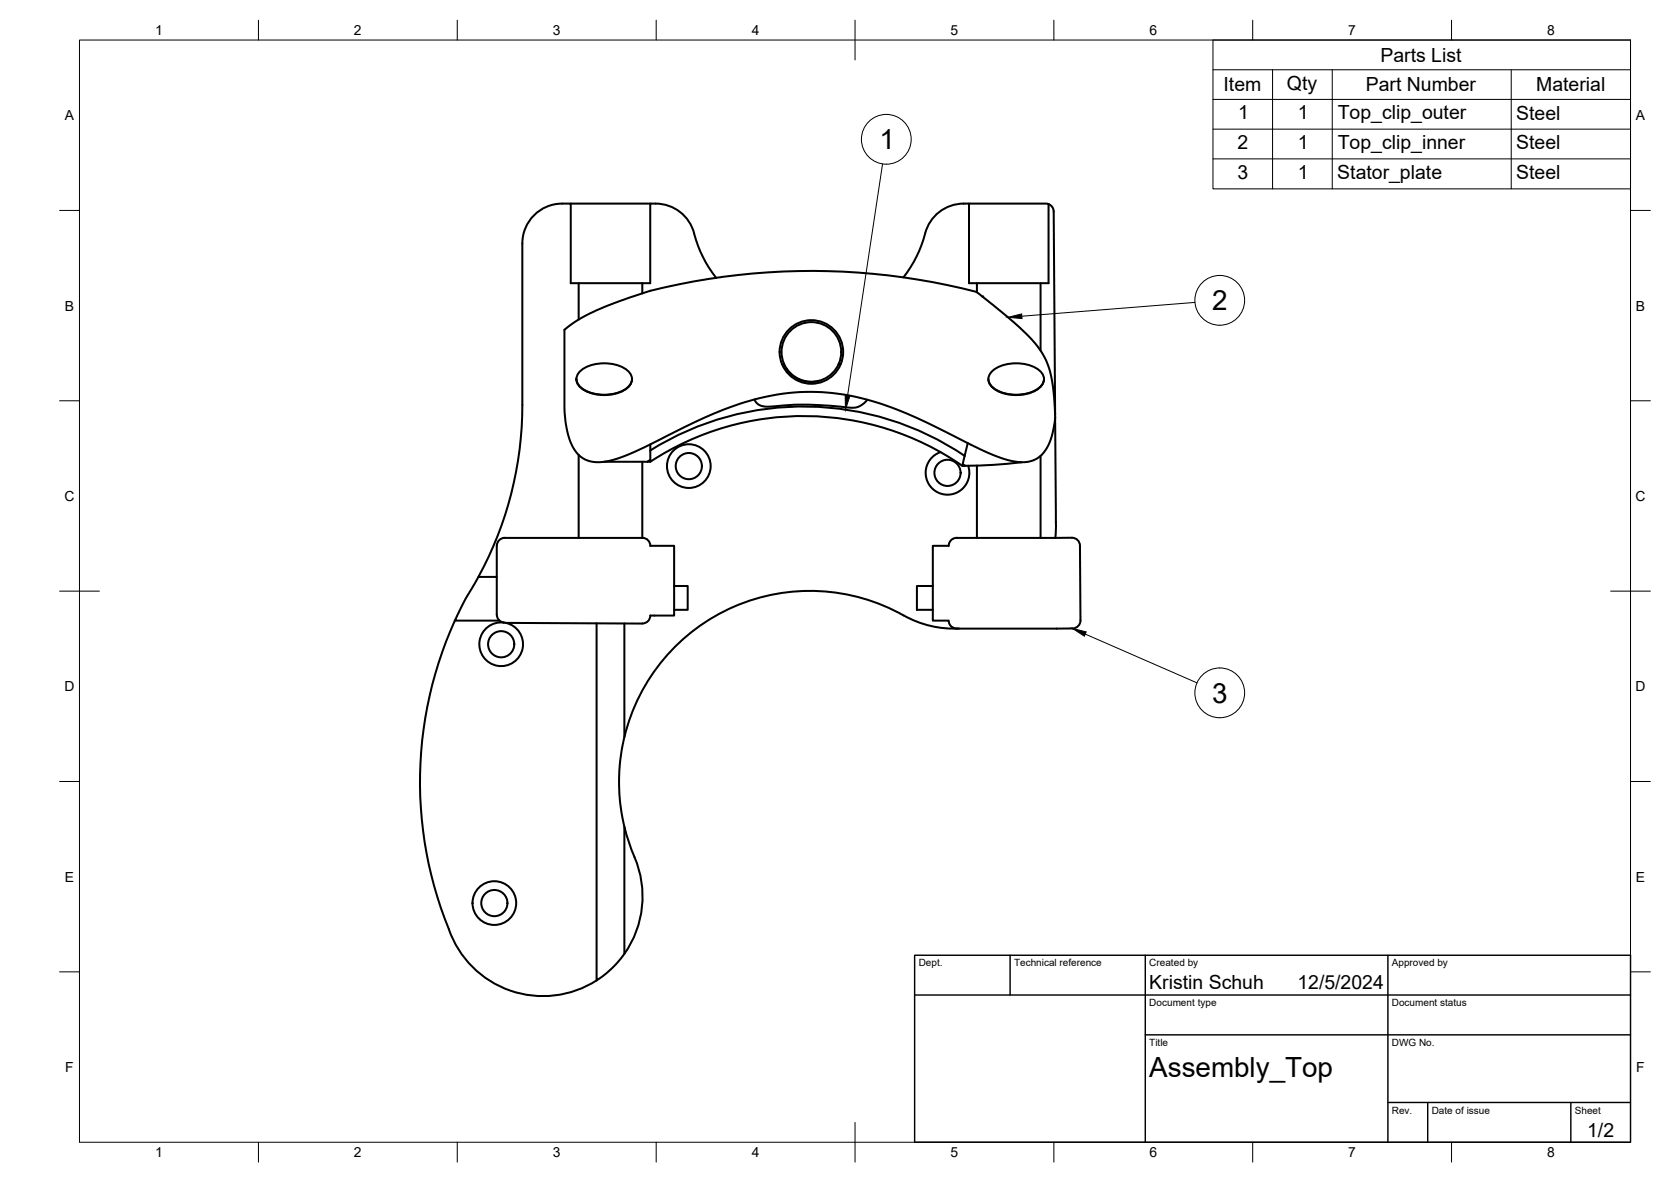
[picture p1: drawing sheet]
<svg xmlns="http://www.w3.org/2000/svg" width="420mm" height="297mm" viewBox="0 0 420 297" stroke-linecap="round" stroke-linejoin="round" font-family="sans-serif">
<!-- layer: Visible -->
<g fill="none" stroke="#000" stroke-width=".51">
<path d="M143.5 51.2h20M164.8 51.2h-1.3v20h-20v-20a10.7 10.7 0 0 0-10.4 4.3 10 10 0 0 0-1.8 5.7v40.6a89.7 89.7 0 0 1-11 43.2M164.9 51.2a10 10 0 0 1 9.6 7.5M174.5 58.7a30.7 30.7 0 0 0 5.6 11.1M242.3 51.2h1.3v20h20.1v-19.9M242.3 51.2a10.3 10.3 0 0 0-10.1 9l-1.1 2.9-1.4 2.7-2.5 3.9M243.6 51.2l20.1 .1M263.6 51.3a2 2 0 0 1 1.3 1.9l.4 51M145.5 71.2v9.1M161.5 71.2v2.5M245.6 71.2v2.3M261.6 71.2v16.9"/>
<path d="M141.9 82.9a49.1 49.1 0 0 1 15.3-7.7l1.8-.7a86.6 86.6 0 0 1 15.6-3.8 166.6 166.6 0 0 1 70.9 2.6l6.7 5.4a43.6 43.6 0 0 1 10.2 10.7 30 30 0 0 1 2.8 12.7 16.6 16.6 0 0 1-3.3 12.2 7.7 7.7 0 0 1-7.5 1.6 67.2 67.2 0 0 1-14.5-6.3 101 101 0 0 0-22.4-9.3 54.8 54.8 0 0 0-35.5 2.6 289.5 289.5 0 0 0-20.1 9.5 28 28 0 0 1-11.9 3.7 7.4 7.4 0 0 1-6.9-5.9l-.8-3.8-.4-3.2zM144.9 95.2a4 4 0 0 0 2.9 3.2 10.4 10.4 0 0 0 10.3-1.3l.7-1.2 .1-.7M145.7 93.5a10 10 0 0 1 12.4 0 2.86 2.86 0 0 1-1.2 4.6 10.3 10.3 0 0 1-11.2-1 2.54 2.54 0 0 1 0-3.6zM196.6 91.6h.5a7.5 7.5 0 0 0 9 4.1M210.8 91.5h.6M248.5 95.2a4 4 0 0 0 2.9 3.2 10.4 10.4 0 0 0 10.3-1.3l.7-1.2 .1-.7M249.3 93.5a10 10 0 0 1 12.4 0 2.86 2.86 0 0 1-1.2 4.6 10.3 10.3 0 0 1-11.2-1 2.54 2.54 0 0 1 0-3.6zM145.5 114.3v20.9M151.9 116h11.6a70.2 70.2 0 0 1 78.5 1.1M161.5 116v19.2M163.5 113.2v2.4M163.5 111.7v1.5"/>
<path d="M163.5 115.6l-.7 .4M163.5 113.2a72.5 72.5 0 0 1 79.1 1.4M189.7 100.4a3.6 3.6 0 0 0 4.1 1.8 95.8 95.8 0 0 1 20.7 .3 4.4 4.4 0 0 0 3.6-2.1M236.5 113.6a5.5 5.5 0 0 0-3.5 7 5.5 5.5 0 0 0 7 3.4 5.5 5.5 0 0 0 3.4-7M242.1 116.6l.6 .4M242.5 114.6l-.4 2.1M242.7 117.1h-.7M243.3 111.4l-.8 3.2M245.6 117v18.2M256.8 116.2a119.6 119.6 0 0 1-14.1 .9M261.6 114.6v20.6M265.3 105.1l.2 26.1"/>
<path d="M161.5 135.2h-34.6a2 2 0 0 0-2 2v17.3M161.5 135.2a1.96 1.96 0 0 1 2 2h6v17.5h-6a1.96 1.96 0 0 1-2 2l-34.4-.2M265.5 131.2l-.1 4M114.4 156a97.6 97.6 0 0 0 .3 81.6 25.1 25.1 0 0 0 35.3 8.8M124.9 145h-4.6l-3.2 5.5-2.7 5.5h11.2M124.9 154.5a2 2 0 0 0 1.8 2M126.7 156.4l.5 .1M126.7 156.4a5.5 5.5 0 0 0-5.8 7.5 5.5 5.5 0 0 0 9.3 1.6 5.5 5.5 0 0 0-3-9M150 156.6v89.8l.4-.3a24.9 24.9 0 0 0 6.6-6.4v-32a48.4 48.4 0 0 1 0-22.5v-28.5M169.5 147.3h3.4v6h-3.4M227.2 154.7a48 48 0 0 0-70.2 30.5M227.2 154.7a25.7 25.7 0 0 0 14 3.2"/>
<path d="M234.5 147.3h-4v6h4M239.6 157.7l1 .3 29.1-.1a2 2 0 0 0 2-2l-.2-18.8a2 2 0 0 0-2-2l-28.9 .1a2.02 2.02 0 0 0-2.1 2h-4v18.8h4a2.01 2.01 0 0 0 1 1.7M157 207.8l1.3 4.3a35.2 35.2 0 0 1 3.3 12.6 25 25 0 0 1-4.6 15"/>
<circle cx="204" cy="88.5" r="7.5"/>
<circle cx="204" cy="88.5" r="8"/>
<circle cx="173.2" cy="117.1" r="3.3"/>
<circle cx="173.2" cy="117.1" r="5.5"/>
<circle cx="238.2" cy="118.8" r="3.3"/>
<circle cx="126" cy="161.9" r="3.3"/>
<circle cx="124.3" cy="226.9" r="3.3"/>
<circle cx="124.3" cy="226.9" r="5.5"/>
</g>
<circle cx="247" cy="74.5" r=".25" fill="#000"/>
<!-- layer: BORDER -->
<g fill="none" stroke="#000" stroke-width=".25">
<path d="M20 10.1h390v276.9h-390zM65 5.1v5M115 5.1v5M165 5.1v5M215 5.1v10M265 5.1v5M315 5.1v5M365 5.1v5M15 52.9h5M410 52.9h5M15 100.7h5M410 100.7h5"/>
<path d="M15 148.6h10M405 148.6h10M15 196.4h5M410 196.4h5M15 244.2h5M410 244.2h5M65 287v5M115 287v5M165 287v5M215 282.1v9.9M265 287v5M315 287v5"/>
<path d="M365 287v5"/>
</g>
<!-- layer: TITLEBLOCK -->
<path d="M230 240.1h180v46.9h-180zM230 250h180M254 240.1v9.9M288 240.1v46.9M349 240.1v46.9M288 260.1h122M349 277.1h61M359 277.1v9.9M395 277.1v9.9" fill="none" stroke="#000" stroke-width=".36"/>
<!-- layer: Parts Lists -->
<path d="M305 10.1h105v37.4h-105zM305 17.5h105M320 17.5v30M335 17.5v30M380 17.5v30M305 25h105M305 32.5h105M305 39.9h105" fill="none" stroke="#000" stroke-width=".25"/>
<!-- layer: Balloons -->
<g fill="none" stroke="#000" stroke-width=".25">
<circle cx="222.9" cy="35" r="6.3"/>
<circle cx="306.7" cy="75.5" r="6.3"/>
<circle cx="306.7" cy="174.1" r="6.3"/>
</g>
<!-- layer: 0 -->
<path d="M212.5 99.4l1.2 .2-1.1 3.4zM253.4 79.7l3.5-.8 .1 1.2zM269.7 157.9l3.4 .9-.5 1.1z" fill="#000" stroke="#000" stroke-width=".25"/>
<path d="M221.9 41.2l-8.8 58.3M300.5 76l-43.6 3.5M272.9 159.3l28.1 12.3" fill="none" stroke="#000" stroke-width=".25"/>
<g font-size="7">
<text x="221.1" y="37.5">1</text>
<text x="304.8" y="78">2</text>
<text x="304.8" y="176.6">3</text>
<text x="289" y="270.6">Assembly_Top</text>
</g>
<g font-size="4.9">
<text x="347.1" y="15.5">Parts List</text>
<text x="307.7" y="23">Item</text>
<text x="323.6" y="22.5">Qty</text>
<text x="343.4" y="23">Part Number</text>
<text x="386.3" y="23">Material</text>
<text x="311.3" y="29.9">1</text>
<text x="326.3" y="29.9">1</text>
<text x="336.4" y="30">Top_clip_outer</text>
<text x="381.3" y="30">Steel</text>
<text x="311.2" y="37.4">2</text>
<text x="326.3" y="37.4">1</text>
<text x="336.4" y="37.5">Top_clip_inner</text>
<text x="381.3" y="37.5">Steel</text>
<text x="311.1" y="44.9">3</text>
<text x="326.3" y="44.9">1</text>
<text x="336.3" y="45">Stator_plate</text>
<text x="381.3" y="45">Steel</text>
<text x="289" y="248.5">Kristin Schuh</text>
<text x="326.2" y="248.5">12/5/2024</text>
<text x="399.1" y="285.7">1/2</text>
</g>
<g font-size="3.5">
<text x="39" y="8.8">1</text>
<text x="89" y="8.8">2</text>
<text x="139" y="8.8">3</text>
<text x="189" y="8.8">4</text>
<text x="239" y="8.8">5</text>
<text x="289" y="8.8">6</text>
<text x="339" y="8.8">7</text>
<text x="389" y="8.8">8</text>
<text x="16.3" y="30.2">A</text>
<text x="411.3" y="30.2">A</text>
<text x="16.3" y="78">B</text>
<text x="411.3" y="78">B</text>
<text x="16.2" y="125.9">C</text>
<text x="411.2" y="125.9">C</text>
<text x="16.2" y="173.7">D</text>
<text x="411.2" y="173.7">D</text>
<text x="16.3" y="221.6">E</text>
<text x="411.3" y="221.6">E</text>
<text x="16.4" y="269.4">F</text>
<text x="411.4" y="269.4">F</text>
<text x="39" y="290.8">1</text>
<text x="89" y="290.8">2</text>
<text x="139" y="290.8">3</text>
<text x="189" y="290.8">4</text>
<text x="239" y="290.8">5</text>
<text x="289" y="290.8">6</text>
<text x="339" y="290.8">7</text>
<text x="389" y="290.8">8</text>
</g>
<g font-size="2.5">
<text x="231" y="242.9">Dept.</text>
<text x="255" y="242.9">Technical reference</text>
<text x="289" y="242.9">Created by</text>
<text x="350" y="242.9">Approved by</text>
<text x="289" y="252.8">Document type</text>
<text x="350" y="252.8">Document status</text>
<text x="289" y="262.9">Title</text>
<text x="350" y="262.9">DWG No.</text>
<text x="350" y="279.9">Rev.</text>
<text x="360" y="279.9">Date of issue</text>
<text x="396" y="279.9">Sheet</text>
</g>
</svg>
